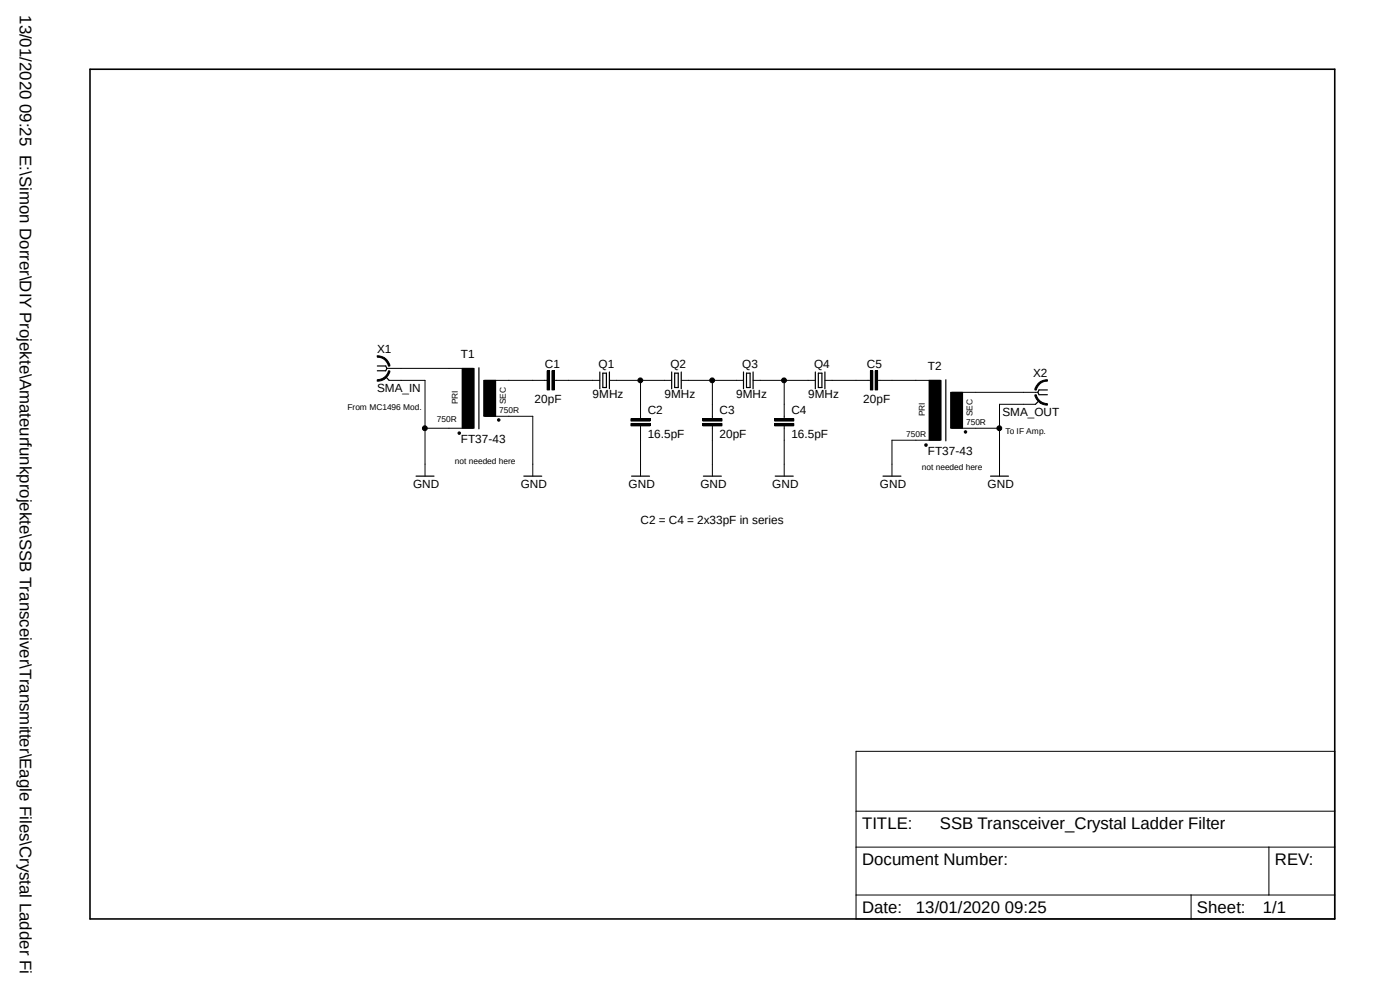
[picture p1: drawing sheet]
<svg xmlns="http://www.w3.org/2000/svg" width="297mm" height="210mm" viewBox="0 0 297 210" stroke-linecap="round" stroke-linejoin="round" font-family="sans-serif">
<path d="M18.5 14.4l265 181.1M283.5 14.4l-265 181.1" fill="none" stroke="#fff" stroke-width=".21"/>
<g fill="none" stroke="#000" stroke-width=".25">
<path d="M80.1 77.6h1.7l.3 .5-.3 .6h-1.7M81.8 79.9l.8 .8M101.6 78v13M127.3 78.9v3.6M127.9 79.2h.8v3h-.8zM129.3 78.9v3.6M142.5 78.9v3.6M143.1 79.2h.8v3h-.8zM144.5 78.9v3.6M157.7 78.9v3.6M158.4 79.2h.7v3h-.7zM159.8 78.9v3.6"/>
<path d="M173 78.9v3.6M173.6 79.2h.8v3h-.8zM175 78.9v3.6M200.7 80.6v12.9M220.4 85l-.7 .8M222.2 82.7h-1.8l-.2 .5 .2 .5h1.8M88.3 101h3.8M111.1 101h3.8M134 101h3.8M149.2 101h3.8M164.5 101h3.8M187.3 101h3.8"/>
<path d="M210.1 101h3.9"/>
</g>
<g fill="none" stroke="#000" stroke-width=".21">
<path d="M80 75.5a2.58 2.58 0 0 1 2.7 2.1l-.3 .1a2.35 2.35 0 0 0-2.3-1.9zM82.1 78.1h18.2M98 78.1h2.6v12.7h-2.6zM116.1 78.7h.5v4h-.5zM117.1 78.7h.5v4h-.5zM184.7 78.7h.5v4h-.5zM185.7 78.7h.5v4h-.5zM80.1 80.6a2.46 2.46 0 0 0 2.3-1.9h.3a2.69 2.69 0 0 1-2.7 2.2zM82.6 80.7h7.6v20.3M90.2 90.8h10.1M97.2 91.7h.4v.4h-.4zM102.6 80.7h2.6v7.6h-2.6z"/>
<path d="M102.9 80.7h13.2M102.9 88.3h10.1v12.7M105.6 88.9h.4v.4h-.4zM117.6 80.7h9.7M129.3 80.7h13.2M133.9 89.8h4v.5h-4zM133.9 88.8h4v.5h-4zM135.9 80.7v8.1M135.9 90.3v10.7M144.5 80.7h13.2M149.1 89.8h4.1v.5h-4.1zM149.1 88.8h4.1v.5h-4.1z"/>
<path d="M151.1 80.7v8.1M151.1 90.3v10.7M159.8 80.7h13.2M164.3 89.8h4.1v.5h-4.1zM164.3 88.8h4.1v.5h-4.1zM166.4 80.7v8.1M166.4 90.3v10.7M175 80.7h9.7M186.2 80.7h13.2M196.3 94.2h.3v.4h-.3zM197.1 80.7h2.5v12.7h-2.5zM199.4 93.4h-10.2v7.6"/>
<path d="M201.7 83.2h2.5v7.6h-2.5zM201.9 83.2h18.3M201.9 90.8h10.1M204.6 91.4h.4v.4h-.4zM219.5 83.8l.3-.1a2.46 2.46 0 0 0 2.4 1.9v.3a2.57 2.57 0 0 1-2.7-2.1zM219.7 85.8h-7.7v15.2M220.3 81.3a2.69 2.69 0 0 1 1.9-.7v.3a2.35 2.35 0 0 0-2.4 1.9l-.3-.1 .1-.3zM181.6 159.4h101.6v35.5h-101.6zM181.6 179.7h101.6M181.6 172.1h101.6M269.2 179.7v10.2M181.6 189.9h101.6"/>
<path d="M252.7 189.9v5"/>
<circle cx="90.1" cy="90.8" r=".51"/>
<circle cx="135.8" cy="80.7" r=".51"/>
<circle cx="151.1" cy="80.7" r=".51"/>
<circle cx="166.3" cy="80.7" r=".51"/>
<circle cx="212" cy="90.8" r=".51"/>
</g>
<g fill="#000">
<path d="M80 75.5a2.58 2.58 0 0 1 2.7 2.1l-.3 .1a2.35 2.35 0 0 0-2.3-1.9z" fill-rule="evenodd"/>
<path d="M98 78.1h2.6v12.7h-2.6z" fill-rule="evenodd"/>
<path d="M116.1 78.7h.5v4h-.5z" fill-rule="evenodd"/>
<path d="M117.1 78.7h.5v4h-.5z" fill-rule="evenodd"/>
<path d="M184.7 78.7h.5v4h-.5z" fill-rule="evenodd"/>
<path d="M185.7 78.7h.5v4h-.5z" fill-rule="evenodd"/>
<path d="M80.1 80.6a2.46 2.46 0 0 0 2.3-1.9h.3a2.69 2.69 0 0 1-2.7 2.2z" fill-rule="evenodd"/>
<path d="M97.2 91.7h.4v.4h-.4z" fill-rule="evenodd"/>
<path d="M102.6 80.7h2.6v7.6h-2.6z" fill-rule="evenodd"/>
<path d="M105.6 88.9h.4v.4h-.4z" fill-rule="evenodd"/>
<path d="M133.9 89.8h4v.5h-4z" fill-rule="evenodd"/>
<path d="M133.9 88.8h4v.5h-4z" fill-rule="evenodd"/>
<path d="M149.1 89.8h4.1v.5h-4.1z" fill-rule="evenodd"/>
<path d="M149.1 88.8h4.1v.5h-4.1z" fill-rule="evenodd"/>
<path d="M164.3 89.8h4.1v.5h-4.1z" fill-rule="evenodd"/>
<path d="M164.3 88.8h4.1v.5h-4.1z" fill-rule="evenodd"/>
<path d="M196.3 94.2h.3v.4h-.3z" fill-rule="evenodd"/>
<path d="M197.1 80.7h2.5v12.7h-2.5z" fill-rule="evenodd"/>
<path d="M201.7 83.2h2.5v7.6h-2.5z" fill-rule="evenodd"/>
<path d="M204.6 91.4h.4v.4h-.4z" fill-rule="evenodd"/>
<path d="M219.5 83.8l.3-.1a2.46 2.46 0 0 0 2.4 1.9v.3a2.57 2.57 0 0 1-2.7-2.1z" fill-rule="evenodd"/>
<path d="M220.3 81.3a2.69 2.69 0 0 1 1.9-.7v.3a2.35 2.35 0 0 0-2.4 1.9l-.3-.1 .1-.3z" fill-rule="evenodd"/>
<circle cx="90.1" cy="90.8" r=".51"/>
<circle cx="135.8" cy="80.7" r=".51"/>
<circle cx="151.1" cy="80.7" r=".51"/>
<circle cx="166.3" cy="80.7" r=".51"/>
<circle cx="212" cy="90.8" r=".51"/>
</g>
<path d="M19.1 14.7h264.1v180.2h-264.1z" fill="none" stroke="#000" stroke-width=".34"/>
<g font-size="3.6">
<text x="4.2" y="3.2" transform="rotate(90 4.2 3.2)">13/01/2020 09:25 E:\Simon Dorrer\DIY Projekte\Amateurfunkprojekte\SSB Transceiver\Transmitter\Eagle Files\Crystal Ladder Filter</text>
<text x="182.9" y="175.9">TITLE:</text>
<text x="199.4" y="175.9">SSB Transceiver_Crystal Ladder Filter</text>
<text x="182.9" y="183.5">Document Number:</text>
<text x="270.5" y="183.5">REV:</text>
<text x="182.9" y="193.7">Date:</text>
<text x="194.3" y="193.7">13/01/2020 09:25</text>
<text x="253.9" y="193.7">Sheet:</text>
<text x="267.9" y="193.7">1/1</text>
</g>
<g font-size="2.5">
<text x="80" y="74.8">X1</text>
<text x="97.8" y="75.9">T1</text>
<text x="80" y="83.2">SMA_IN</text>
<text x="115.6" y="78">C1</text>
<text x="127" y="78.1">Q1</text>
<text x="142.2" y="78.1">Q2</text>
<text x="157.5" y="78.1">Q3</text>
<text x="172.7" y="78.1">Q4</text>
<text x="183.9" y="78.1">C5</text>
<text x="196.8" y="78.4">T2</text>
<text x="219.2" y="79.9">X2</text>
<text x="113.4" y="85.4">20pF</text>
<text x="125.7" y="84.5">9MHz</text>
<text x="137.4" y="87.9">C2</text>
<text x="141" y="84.5">9MHz</text>
<text x="152.7" y="87.9">C3</text>
<text x="156.2" y="84.5">9MHz</text>
<text x="167.9" y="87.9">C4</text>
<text x="171.4" y="84.5">9MHz</text>
<text x="183.1" y="85.4">20pF</text>
<text x="212.7" y="88.3">SMA_OUT</text>
<text x="97.8" y="94">FT37-43</text>
<text x="137.4" y="93">16.5pF</text>
<text x="152.7" y="93">20pF</text>
<text x="167.9" y="93">16.5pF</text>
<text x="196.8" y="96.6">FT37-43</text>
<text x="87.6" y="103.5">GND</text>
<text x="110.5" y="103.5">GND</text>
<text x="133.4" y="103.5">GND</text>
<text x="148.6" y="103.5">GND</text>
<text x="163.8" y="103.5">GND</text>
<text x="186.7" y="103.5">GND</text>
<text x="209.5" y="103.5">GND</text>
<text x="135.9" y="111.2">C2 = C4 = 2x33pF in series</text>
</g>
<g font-size="1.8">
<text x="73.7" y="87">From MC1496 Mod.</text>
<text x="92.7" y="89.6">750R</text>
<text x="97.2" y="85.8" transform="rotate(-90 97.2 85.8)">PRI</text>
<text x="105.9" y="87.5">750R</text>
<text x="107.3" y="85.8" transform="rotate(-90 107.3 85.8)">SEC</text>
<text x="196.2" y="88.3" transform="rotate(-90 196.2 88.3)">PRI</text>
<text x="206.3" y="88.3" transform="rotate(-90 206.3 88.3)">SEC</text>
<text x="192.3" y="92.6">750R</text>
<text x="205" y="90.1">750R</text>
<text x="213.3" y="92.1">To IF Amp.</text>
<text x="96.5" y="98.5">not needed here</text>
<text x="195.6" y="99.7">not needed here</text>
</g>
</svg>
